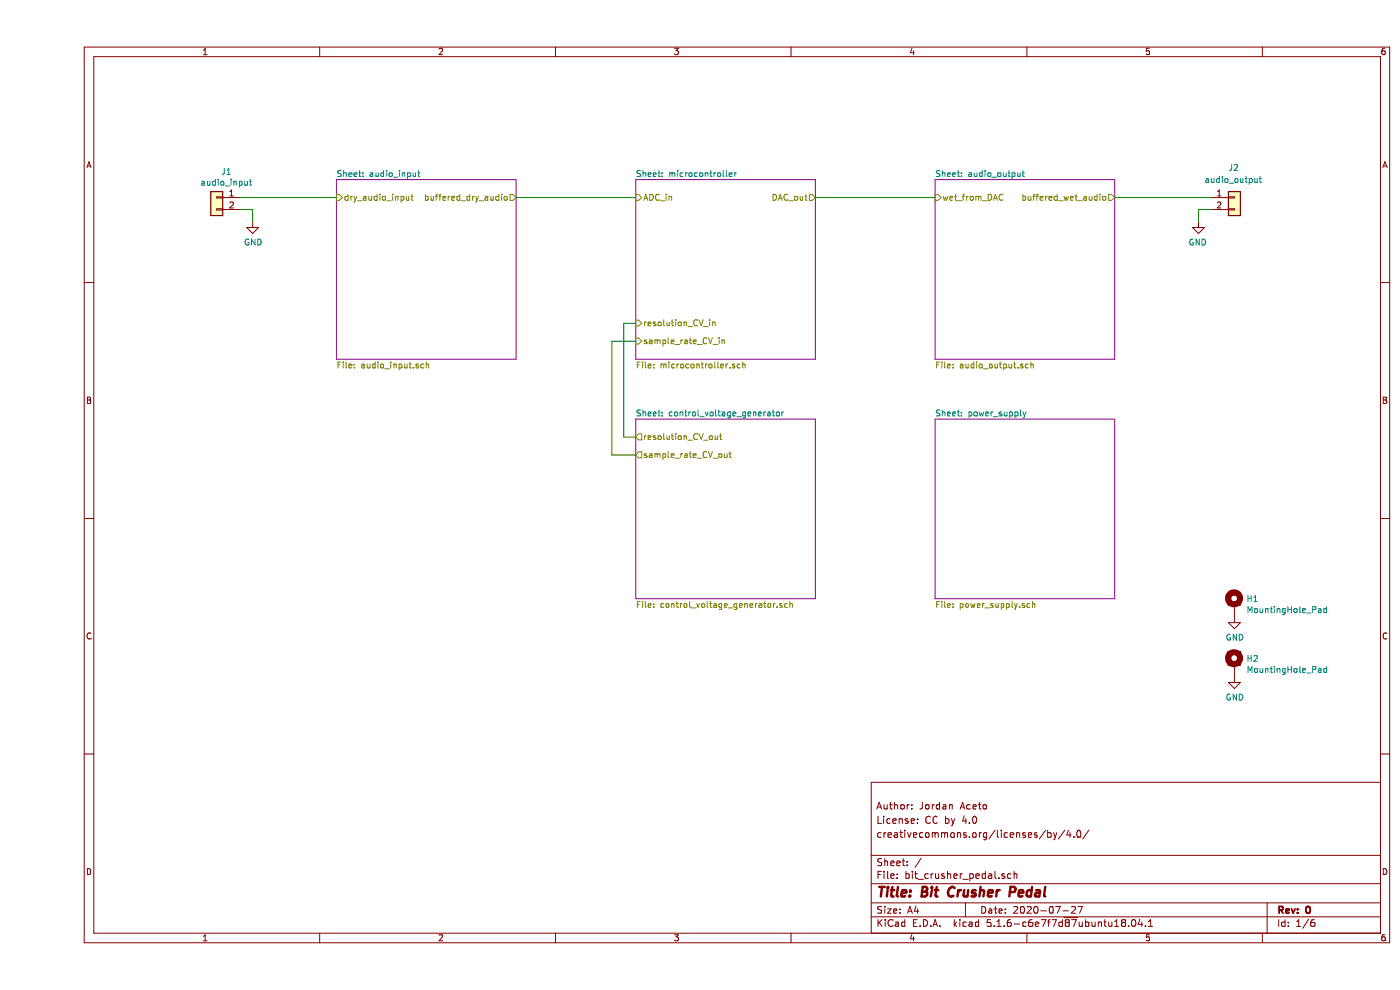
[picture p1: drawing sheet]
EESchema Schematic File Version 4
EELAYER 30 0
EELAYER END
$Descr A4 11693 8268
encoding utf-8
Sheet 1 6
Title "Bit Crusher Pedal"
Date "2020-07-27"
Rev "0"
Comp ""
Comment1 "creativecommons.org/licenses/by/4.0/"
Comment2 "License: CC by 4.0"
Comment3 "Author: Jordan Aceto"
Comment4 ""
$EndDescr
$Sheet
S 5000 1500 1500 1500
U 5F120841
F0 "microcontroller" 50
F1 "microcontroller.sch" 50
F2 "DAC_out" O R 6500 1650 50 
F3 "resolution_CV_in" I L 5000 2700 50 
F4 "sample_rate_CV_in" I L 5000 2850 50 
F5 "ADC_in" I L 5000 1650 50 
$EndSheet
$Sheet
S 2500 1500 1500 1500
U 5F122414
F0 "audio_input" 50
F1 "audio_input.sch" 50
F2 "buffered_dry_audio" O R 4000 1650 50 
F3 "dry_audio_input" I L 2500 1650 50 
$EndSheet
$Sheet
S 7500 1500 1500 1500
U 5F122464
F0 "audio_output" 50
F1 "audio_output.sch" 50
F2 "wet_from_DAC" I L 7500 1650 50 
F3 "buffered_wet_audio" O R 9000 1650 50 
$EndSheet
$Sheet
S 7500 3500 1500 1500
U 5F1224B4
F0 "power_supply" 50
F1 "power_supply.sch" 50
$EndSheet
$Sheet
S 5000 3500 1500 1500
U 5F1223E3
F0 "control_voltage_generator" 50
F1 "control_voltage_generator.sch" 50
F2 "resolution_CV_out" O L 5000 3650 50 
F3 "sample_rate_CV_out" O L 5000 3800 50 
$EndSheet
$Comp
L Connector_Generic:Conn_01x02 J1
U 1 1
P 1500 1650
F 0 "J1" H 1418 1867 50  0000 C CNN
F 1 "audio_input" H 1418 1776 50  0000 C CNN
F 2 "Connector_PinHeader_2.54mm:PinHeader_1x02_P2.54mm_Vertical" H 1500 1650 50  0001 C CNN
F 3 "~" H 1500 1650 50  0001 C CNN
	1    1500 1650
	-1   0    0    -1  
$EndComp
$Comp
L power:GND #PWR0101
U 1 1
P 1800 1850
F 0 "#PWR0101" H 1800 1600 50  0001 C CNN
F 1 "GND" H 1805 1677 50  0000 C CNN
F 2 "" H 1800 1850 50  0001 C CNN
F 3 "" H 1800 1850 50  0001 C CNN
	1    1800 1850
	1    0    0    -1  
$EndComp
Wire Wire Line
	1800 1850 1800 1750
Wire Wire Line
	1800 1750 1700 1750
Wire Wire Line
	1700 1650 2500 1650
$Comp
L Connector_Generic:Conn_01x02 J2
U 1 1
P 10000 1650
F 0 "J2" H 9950 1900 50  0000 L CNN
F 1 "audio_output" H 9750 1800 50  0000 L CNN
F 2 "Connector_PinHeader_2.54mm:PinHeader_1x02_P2.54mm_Vertical" H 10000 1650 50  0001 C CNN
F 3 "~" H 10000 1650 50  0001 C CNN
	1    10000 1650
	1    0    0    -1  
$EndComp
$Comp
L power:GND #PWR0102
U 1 1
P 9700 1850
F 0 "#PWR0102" H 9700 1600 50  0001 C CNN
F 1 "GND" H 9705 1677 50  0000 C CNN
F 2 "" H 9700 1850 50  0001 C CNN
F 3 "" H 9700 1850 50  0001 C CNN
	1    9700 1850
	-1   0    0    -1  
$EndComp
Wire Wire Line
	9700 1850 9700 1750
Wire Wire Line
	9700 1750 9800 1750
Wire Wire Line
	9800 1650 9000 1650
Wire Wire Line
	4000 1650 5000 1650
Wire Wire Line
	6500 1650 7500 1650
Wire Wire Line
	5000 3650 4900 3650
Wire Wire Line
	4900 3650 4900 2700
Wire Wire Line
	4900 2700 5000 2700
Wire Wire Line
	5000 2850 4800 2850
Wire Wire Line
	4800 2850 4800 3800
Wire Wire Line
	4800 3800 5000 3800
$Comp
L Mechanical:MountingHole_Pad H2
U 1 1
P 10000 5550
F 0 "H2" H 10100 5599 50  0000 L CNN
F 1 "MountingHole_Pad" H 10100 5508 50  0000 L CNN
F 2 "MountingHole:MountingHole_3.2mm_M3_Pad_Via" H 10000 5550 50  0001 C CNN
F 3 "~" H 10000 5550 50  0001 C CNN
	1    10000 5550
	1    0    0    -1  
$EndComp
$Comp
L power:GND #PWR02
U 1 1
P 10000 5650
F 0 "#PWR02" H 10000 5400 50  0001 C CNN
F 1 "GND" H 10005 5477 50  0000 C CNN
F 2 "" H 10000 5650 50  0001 C CNN
F 3 "" H 10000 5650 50  0001 C CNN
	1    10000 5650
	1    0    0    -1  
$EndComp
$Comp
L Mechanical:MountingHole_Pad H1
U 1 1
P 10000 5050
F 0 "H1" H 10100 5099 50  0000 L CNN
F 1 "MountingHole_Pad" H 10100 5008 50  0000 L CNN
F 2 "MountingHole:MountingHole_3.2mm_M3_Pad_Via" H 10000 5050 50  0001 C CNN
F 3 "~" H 10000 5050 50  0001 C CNN
	1    10000 5050
	1    0    0    -1  
$EndComp
$Comp
L power:GND #PWR01
U 1 1
P 10000 5150
F 0 "#PWR01" H 10000 4900 50  0001 C CNN
F 1 "GND" H 10005 4977 50  0000 C CNN
F 2 "" H 10000 5150 50  0001 C CNN
F 3 "" H 10000 5150 50  0001 C CNN
	1    10000 5150
	1    0    0    -1  
$EndComp
$EndSCHEMATC
